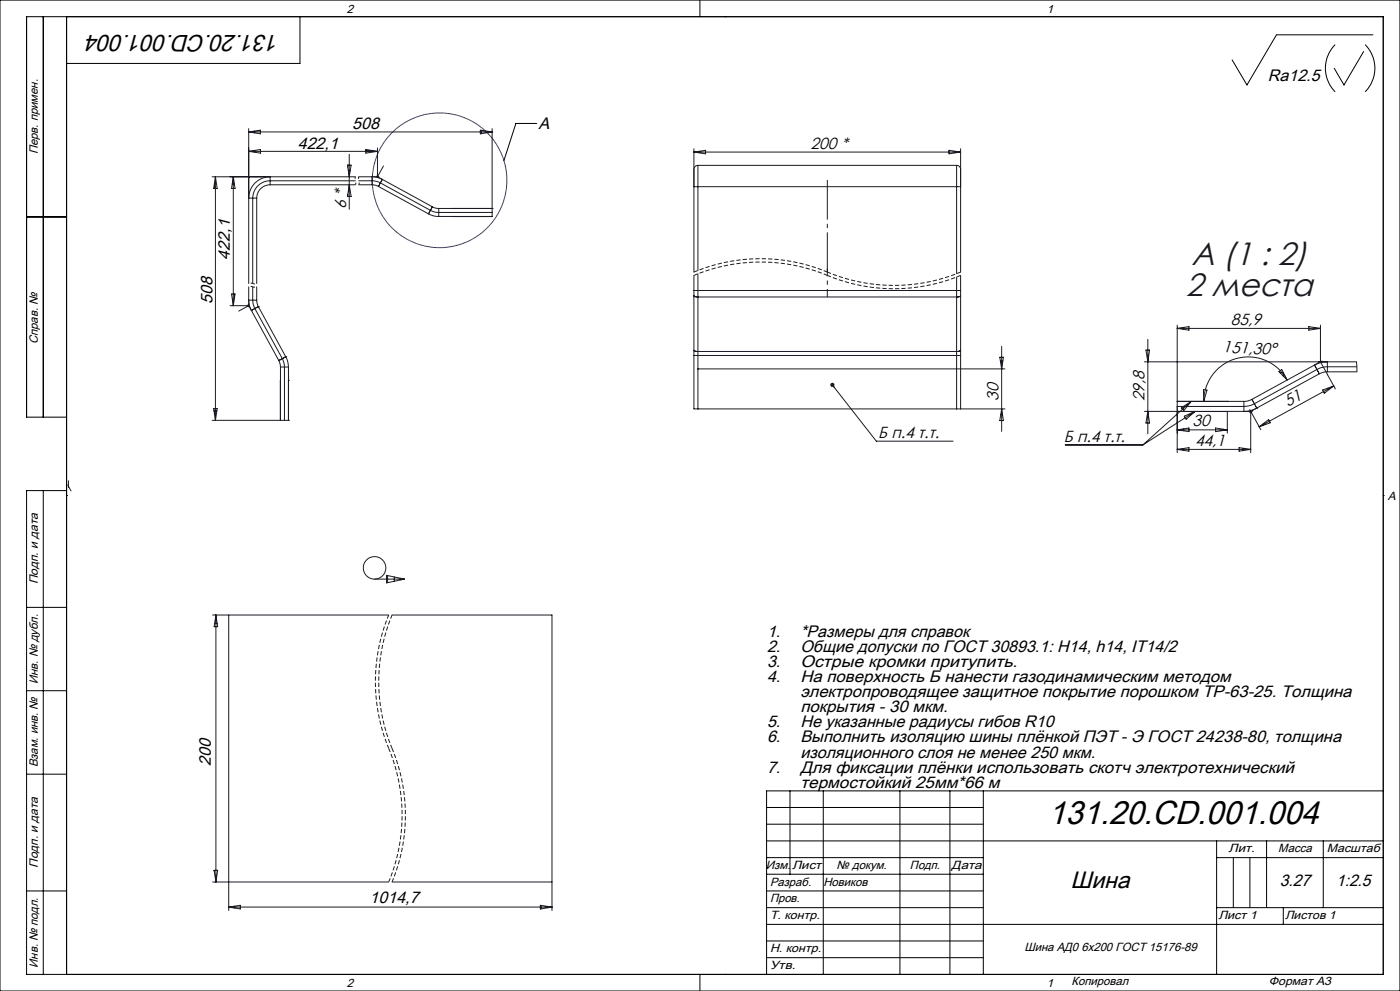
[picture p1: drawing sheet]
<svg xmlns="http://www.w3.org/2000/svg" width="420mm" height="297mm" viewBox="0 0 420 297" stroke-linecap="round" stroke-linejoin="round" font-family="sans-serif">
<g fill="none" stroke="#000" stroke-width=".3">
<path d="M0 0h420v297h-420zM13 5v120M20 5v287M90 5v14h-70M210 0v5M217.5 5h.1M400.5 13.4a10 10 0 0 0 0 14.1M409.1 15.4l-5.9 10.1-2.9-5M409.5 13.4a10 10 0 0 1 0 14.1M411.9 10.4h-29l-8.8 15.1-4.5-7.5M161 37h-6.2l-3.6 11.2M8 65h12"/>
<path d="M20 125h-12v-120h407v287h-407v-145h12M13 147v145M20 148.5h.1M415 148.5h.1M8 182h12M8 207h12M8 232h12M237 237v25M247 237v55M270 237v55M285 237v55M295 237v55"/>
<path d="M415 237h-185v55M230 242h65M230 247h65M230 252h185M230 257h65M365 252v40M365 257h50M370 257v15M375 257v15M380 252v20M397 252v20M8 267h12"/>
<path d="M230 267h65M230 272h65M230 277h185M230 262h65M365 272h50M385 272v5M210 292v5M217.5 292h.1M230 282h65M230 287h65"/>
</g>
<g fill="none" stroke="#191924" stroke-width=".3">
<path d="M74.6 38.6v46.4M74.6 39.5l3.5-.5v1.1zM74.6 39.5h73M76.3 39.3v.5M77.4 39.2h.7M144.1 39l3.5 .5-3.5 .6zM144.1 39.2h.8M144.3 39.2v.9M146.3 39.4v.4M147.6 38.6v26.3h-16M63.6 53h43M64.3 54.9v1.6"/>
<path d="M64.6 53l.6 3.5h-1.1zM64.6 53v73M69.7 55.1h.6M70 53.1h.1M70 53l.5 3.5h-1zM70 53v38.6M74.6 45.4l3.5-.6v1.1zM74.6 45.4h38.6M76.3 45.1v.5M77 59.4v25.6M81 55.4a4 4 0 0 0-4 4M81 55.4v-2.4a6.4 6.4 0 0 0-6.4 6.4h2.4"/>
<path d="M81 55.4h25.6M104.2 49.5h1.1l-.5 3.5zM104.3 49.5v.5M104.3 58.3v.6M104.5 51.1h.6M104.8 55.4l.5 3.5h-1.1zM104.8 46.2v16.5M106.6 54.2h-25.6a5.2 5.2 0 0 0-5.2 5.2v25.6M107.6 54.2h4.3l2.2 .6M107.6 53h6.1M107.6 55.4h4M109.7 44.8l3.5 .6-3.5 .5z"/>
<path d="M109.7 45.2h2.2M111.6 55.4l1.9 .5M112.9 52.8l1.8 1M113.2 44.3v8.7l1.8-3.3M113.5 55.9l15.1 8.2M114.1 54.8l16.3 8.7 17.2 .2M114.1 54.8l-.6 1.1M114.7 53.8l-1.9-.7-1.2-.1v2.4M114.7 53.8l15 8.2M114.7 53.8h.1M114.7 53.8l-.6 1M208.2 45.6l3.5-.6v1.1z"/>
<path d="M208.2 44.6v37M208.2 45.6h80M208.2 55.9h80M209.4 49.6l-.9 .3-.3 .9M209.4 49.6v31.5M209.4 49.6h77.6M284.7 45l3.5 .6-3.5 .5zM287 49.6l.8 .3 .4 .9M287 49.6v32.4M288.2 44.6v37M128.6 64.1l1.4 .6 1.6 .2M129.7 62l1.9 .5"/>
<path d="M129.7 62l-1.1 2.1M131.6 62.5v2.4M131.6 62.5h16M135.6 62.5h.1M135.6 64.9h.1M147.6 62.5h.1M69 91.6h5.6l-3 1.6M69.5 88.1h1l-.5 3.5zM70.3 88.1v1.3M74.4 91.3l1 1.7M74.6 86v6M75.4 93.1l8.2 15"/>
<path d="M75.4 93v.1M75.8 86v4l.6 2.5M76.4 92.5l8.3 15M76.4 92.5l-1 .5M77 90l.5 1.9M77 90h-2.4l.2 1.5 .6 1.6M77 86v4M77.5 91.9h.1M77.5 91.9l-1.1 .6M77.5 91.9l8.2 15M208.2 82.5v40.1h93.3M208.2 87.1h80"/>
<path d="M208.2 88.6l.7 .4h78.5l.8-.4M209.4 82.1v40.5M287 83v39.6M288.2 82.5v40.1M353.2 98.4l3.5-.5v1.1zM353.2 97.4v38.3M353.2 98.4h42.9M355 98.1v.6M392.6 97.9l3.5 .5-3.5 .6zM396.1 97.4v11M83.6 108.1l.5 1.9M83.6 108.1h.1"/>
<path d="M84.1 110h2.4M84.1 110v16M84.1 114v12M84.7 107.5l.6 2.5v16M84.7 107.5l-1.1 .6M85.7 106.9l.6 1.5 .2 1.6M85.7 106.9h.1M85.7 106.9l-1 .6M86.5 114h.1M86.5 110v16M208.2 105l1 .3h78l1-.3M208.2 106.5h80"/>
<path d="M209.4 110.6h92.1M249.7 115.4l13.2 16.8h23M250 115.8l.4 .4M299.9 107.1h1.1l-.5 3.5zM300.1 108.2h.7M300.2 108.2v.4M300.5 103.8v25.5M343.3 108.4h63.7l.1 3h-8.9M343.8 104.9h1.1l-.6 3.5zM344.3 101.7v28.3M361 116.8l1.1 .1-1 3.4zM375.6 119.7l-1.2 .5-1.2 .1"/>
<path d="M375.6 119.7h.1M375.6 119.7l1.4 2.6M383.7 111.4l.8-.7 1.7 3.2zM384 111.7h1M385 111.7v1M386.2 113.9a13.3 13.3 0 0 0-15-6.5 13.3 13.3 0 0 0-10.1 12.9M394.4 109.4l2.2-.8 1.6-.2v3M394.4 109.4l.7 1.3M394.4 109.4h.1M394.4 109.4l-18.8 10.3M395.1 110.7l-20.1 10.9-1.8 .2h-20M395.1 110.7l.7 1.3"/>
<path d="M395.8 112l-18.8 10.3M396.1 108.4l4.5 8.2M396.6 108.2l-2.2 1.2M396.8 116.9l3.3-1.2-2.8 2.1zM397.2 117.7h.3M398.2 111.4l-1.3 .2-1.1 .4M400.1 115.7h.1M400.1 115.7l-22.3 12.2M407 109.9h-9.2l-1.4 .3-1.3 .5M63.6 126h22.9M64.1 122.5h1.1l-.6 3.5zM64.2 123.2h.9"/>
<path d="M64.3 123.2v.9M86.5 126h.1M300.2 124.2h.5M300.5 122.6l.5 3.4h-1.1zM319.6 133.3h23.3M343.3 123.3h32.4M344.3 123.7h.1M344.3 123.3l.6 3.5h-1.1zM353.2 122.9l.2 .4M353.2 120.3h.1M353.2 134.7l3.5-.5v1zM353.2 128.8l3.5-.5v1.1z"/>
<path d="M353.2 134.7h22M353.2 128.8h15M353.2 120.3h20M354.4 122.2l3-1.9-2.3 2.7zM355 121.8v1.1M355 128.5v.6M355 134.4v.6M355.3 124.7l3.2-1.4-2.7 2.4zM357 120.5v.3M357.4 120.3l-14.5 13M357.6 123.7h.5M358.5 123.3l-15.6 10"/>
<path d="M364.7 128.3l3.5 .5-3.5 .6zM367 128.6v.4M368.2 120.3h.1M368.2 123.3v6.5M371.7 134.2l3.5 .5-3.5 .5zM373 134.3v.7M373.2 120.3v3l1.6-.1 2.2-.9M374.9 122.7l.3 .6M375 134.7h.1M375.2 123.3v12.4M375.2 123.3l3 5.5M377 122.3h.1"/>
<path d="M377 122.3l-2.2 1.2M377.8 127.9l2.8-2.1 .5 .9zM379 127v.5M20.3 145.3l1 1.8M20.5 144.1v2M112.4 173.6h9M116 172.4l5.4 1.2-5.4 1.1zM116.3 172.5v2.1M118.3 172.9v1.3M120.3 173.3v.5M63.8 184.3h52.8M64.4 186.9h.8"/>
<path d="M64.7 184.9h.1M64.8 184.3l.5 3.5h-1.1zM64.8 184.3v80M68.6 184.3v88.6M117.6 184.3h48v88.6M63.8 264.3h52.8M64.2 260.8h1.1l-.5 3.5M64.2 260.8l.6 3.5M64.3 260.9v.2M68.6 271.8l3.5-.5v1.1zM68.6 271.8h97M70.3 271.6v.5"/>
<path d="M117.6 264.3h48M162.1 271.3l3.5 .5-3.5 .6zM162.3 271.4v1M164.3 271.7v.4"/>
<circle cx="112.4" cy="170.2" r="3.4"/>
</g>
<path d="M248.2 82.5a52 52 0 0 0 40 0M248.2 82.5a52 52 0 0 0-40 0M248.2 81.5a52 52 0 0 0 40 0M248.2 81.5a52 52 0 0 0-40 0M116.6 184.3a52 52 0 0 0 0 40M117.6 184.3a52 52 0 0 0 0 40M116.6 264.3a52 52 0 0 0 0-40M117.6 264.3a52 52 0 0 0 0-40" fill="none" stroke="#191924" stroke-width=".3" stroke-dasharray="1.3 .6" stroke-dashoffset=".1" stroke-linecap="butt"/>
<path d="M106.6 53v1.2M106.6 55.4v-1.2M107.6 53v1.2M107.6 55.4v-1.2M75.8 86h1.2M75.8 86h-1.2M75.8 85h1.2M75.8 85h-1.2" fill="none" stroke="#191924" stroke-width=".3" stroke-dasharray="1.3 .6" stroke-dashoffset=".6" stroke-linecap="butt"/>
<circle cx="249.7" cy="115.3" r=".27" fill="none" stroke="#191924" stroke-width=".7" stroke-linecap="butt"/>
<circle cx="131.9" cy="54" r="20.2" fill="none" stroke="#00f" stroke-width=".3"/>
<path d="M248.2 89.1v-8.7" fill="none" stroke="#191924" stroke-width=".3" stroke-dasharray="15.2 1.3 1.3 1.3" stroke-dashoffset="12.8" stroke-linecap="butt"/>
<path d="M248.2 81.5v-27.6" fill="none" stroke="#191924" stroke-width=".3" stroke-dasharray="15.2 1.3 1.3 1.3" stroke-dashoffset="3.3" stroke-linecap="butt"/>
<g fill="#808080">
<path d="M215.1 -.1h3.4zM291.5 -.1h3.5zM12.1 297.1h3.5zM105.6 297.1h3.5z"/>
<path d="M76.8 -.1h1.1zM76.8 -.1h1.1zM7.8 297.1h1zM7.8 297.1h1z"/>
</g>
<text font-size="10" x="314.4" y="246.8">131.20.CD.001.004</text>
<g font-size="9.7" fill="#191924">
<text x="357.5" y="79.5">A (1 : 2)</text>
<text x="355.7" y="88.6">2 места</text>
</g>
<g font-size="7.1">
<text x="84" y="10.3" transform="rotate(-180 84 10.3)">131.20.CD.001.004</text>
<text x="321.1" y="266.1">Шина</text>
</g>
<g font-size="5">
<text x="380.4" y="24.4">Ra12.5</text>
<text x="105.7" y="38.6">508</text>
<text x="161.6" y="38.6">А</text>
<text x="89.3" y="44.8">422,1</text>
<text x="68.9" y="77.8" transform="rotate(-90 68.9 77.8)">422,1</text>
<text x="63.8" y="91.2" transform="rotate(-90 63.8 91.2)">508</text>
<text x="230.1" y="190.9">1.</text>
<text x="240.1" y="190.9">*Размеры для справок</text>
<text x="230.1" y="195.4">2.</text>
<text x="240.1" y="195.4">Общие допуски по ГОСТ 30893.1: H14, h14, IT14/2</text>
<text x="230.1" y="199.9">3.</text>
<text x="240.1" y="199.9">Острые кромки притупить.</text>
<text x="230.1" y="204.4">4.</text>
<text x="240.1" y="204.4">На поверхность Б нанести газодинамическим методом</text>
<text x="240.1" y="208.9">электропроводящее защитное покрытие порошком ТР-63-25. Толщина</text>
<text x="240.1" y="213.5">покрытия - 30 мкм.</text>
<text x="230.1" y="218">5.</text>
<text x="240.1" y="218">Не указанные радиусы гибов R10</text>
<text x="230.1" y="222.5">6.</text>
<text x="240.1" y="222.5">Выполнить изоляцию шины плёнкой ПЭТ - Э ГОСТ 24238-80, толщина</text>
<text x="240.1" y="227">изоляционного слоя не менее 250 мкм.</text>
<text x="63.2" y="229.5" transform="rotate(-90 63.2 229.5)">200</text>
<text x="230.1" y="231.5">7.</text>
<text x="240.1" y="231.5">Для фиксации плёнки использовать скотч электротехнический</text>
<text x="240.1" y="236.1">термостойкий 25мм*66 м</text>
<text x="383.9" y="265.7">3.27</text>
<text x="400.8" y="265.7">1:2.5</text>
<text x="110.9" y="270.6">1014,7</text>
</g>
<g font-size="4.8">
<text x="243.2" y="44.6">200 *</text>
<text x="103.8" y="62.7" transform="rotate(-90 103.8 62.7)">6 *</text>
<text x="369.2" y="97.4">85,9</text>
<text x="366.7" y="105.6" transform="rotate(2 366.7 105.6)">151,30°</text>
<text x="299.5" y="120.1" transform="rotate(-90 299.5 120.1)">30</text>
<text x="343.4" y="120.3" transform="rotate(-90 343.4 120.3)">29,8</text>
<text x="386.4" y="122.1" transform="rotate(-29 386.4 122.1)">51</text>
<text x="263.4" y="131.1">Б п.4 т.т.</text>
<text x="357.8" y="127.8">30</text>
<text x="319.1" y="132.4">Б п.4 т.т.</text>
<text x="358.5" y="133.7">44,1</text>
</g>
<g font-size="3.6">
<text x="104" y="3.9">2</text>
<text x="314" y="3.9">1</text>
<text x="11.4" y="46.3" transform="rotate(-90 11.4 46.3)">Перв. примен.</text>
<text x="11.3" y="103.2" transform="rotate(-90 11.3 103.2)">Справ. №</text>
<text x="416.4" y="149.9">A</text>
<text x="11.4" y="175.1" transform="rotate(-90 11.4 175.1)">Подп. и дата</text>
<text x="11.3" y="205" transform="rotate(-90 11.3 205)">Инв. № дубл.</text>
<text x="11.4" y="230" transform="rotate(-90 11.4 230)">Взам. инв. №</text>
<text x="368.5" y="255.4">Лит.</text>
<text x="383.5" y="255.4">Масса</text>
<text x="398.1" y="255.4">Масштаб</text>
<text x="11.4" y="260.1" transform="rotate(-90 11.4 260.1)">Подп. и дата</text>
<text x="229.8" y="260.4">Изм.</text>
<text x="237.6" y="260.4">Лист</text>
<text x="251" y="260.4">№ докум.</text>
<text x="273" y="260.4">Подп.</text>
<text x="285.5" y="260.4">Дата</text>
<text x="231" y="265.4">Разраб.</text>
<text x="247" y="265.5">Новиков</text>
<text x="231" y="275.4">Т. контр.</text>
<text x="231" y="270.4">Пров.</text>
<text x="365.5" y="275.4">Лист 1</text>
<text x="385.5" y="275.4">Листов 1</text>
<text x="231" y="285.4">Н. контр.</text>
<text x="307.3" y="285.1">Шина АД0 6x200 ГОСТ 15176-89</text>
<text x="11.3" y="290" transform="rotate(-90 11.3 290)">Инв. № подл.</text>
<text x="231" y="290.4">Утв.</text>
<text x="104" y="295.9">2</text>
<text x="314" y="295.9">1</text>
<text x="321.5" y="295.3">Копировал</text>
<text x="380.7" y="295.3">Формат А3</text>
</g>
</svg>
